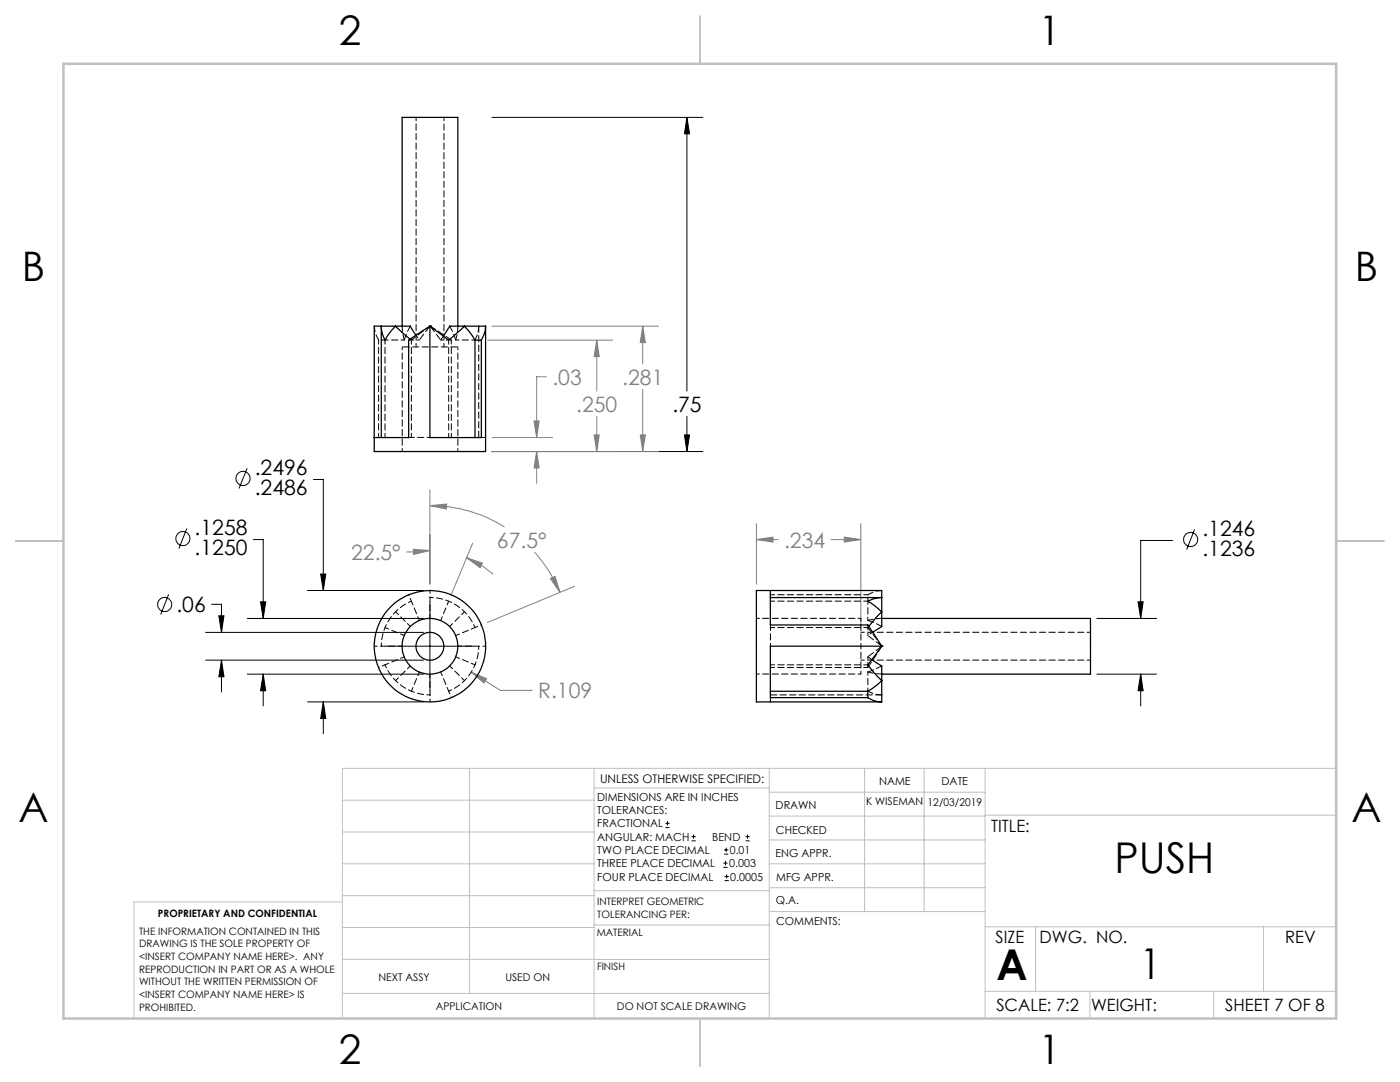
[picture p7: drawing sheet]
<svg xmlns="http://www.w3.org/2000/svg" width="279mm" height="216mm" viewBox="0 0 279 216" stroke-linecap="round" stroke-linejoin="round" font-family="sans-serif">
<g fill="none" stroke="#000" stroke-width=".2">
<path d="M98.2 23.4h42.1M137.1 23.4l.5 3.3h-1zM137.1 23.4v54.6M49.3 93.5l-1.6 4M62.5 95.7h2v22.1M98.2 90.1h42.1M136.6 86.8h1l-.5 3.3zM137.1 83.1v7M33.7 118.6l-1.6 4M37.3 105.4l-1.6 4.1M50.6 107.7h1.9v15.7M61.3 117.8h23.2"/>
<path d="M64 114.5h1l-.5 3.3zM234 107.8h-6.4v15.6M238.4 105.6l-1.6 4.1M41 131.7h43.5M41 126.2h43.5M42.2 120.6h2v5.6M43.7 122.9h1l-.5 3.3zM44.2 131.7l.5 3.3h-1zM44.2 131.7v6.4M49.4 134.5h35.1M49.4 123.4h35.1M52 120.1h1l-.5 3.3z"/>
<path d="M52.5 134.5l.5 3.3h-1zM52.5 134.5v6.4M76.9 128.9h17.8M85.8 120.1v17.7M218.9 134.5h11.9M218.9 123.4h11.9M227.1 120.1h1l-.5 3.3zM227.6 134.5l.5 3.3h-1zM227.6 134.5v6.4M61.3 140.1h23.2M64.5 140.1l.5 3.3h-1zM64.5 140.1v6.3"/>
<path d="M132.8 165.1h.8M132.8 164.3h.8M133.2 163.9v.8M138 167.8h.9M138 166.9h.9M138.4 166.5v.9M144.4 173.1h.8M144.4 172.2h.8M144.5 170.4h.8M144.5 169.6h.8M144.6 175.7h.9M144.6 174.9h.9"/>
<path d="M144.8 171.8v.8M144.9 169.2v.8M145 174.5v.8M148.8 167.8h.8M148.8 166.9h.8M149.2 166.5v.9"/>
<circle cx="48.5" cy="95.5" r="1.41"/>
<circle cx="36.5" cy="107.5" r="1.41"/>
<circle cx="237.6" cy="107.6" r="1.41"/>
<circle cx="32.9" cy="120.6" r="1.41"/>
</g>
<g fill="none" stroke="#808080" stroke-width=".2">
<path d="M97.3 67.9h25M98.2 65.1h33.2M109 75.2h-1.9v12.1M119.1 67.9l.5 3.3h-1zM119.1 67.9v10.1M128.3 65.1l.5 3.3h-1zM128.3 65.1v7.5M128.3 77.7v12.4M85.8 97.7v18.9M98.2 87.3h12.1M98.2 90.1h33.2M106.6 84h1l-.5 3.3z"/>
<path d="M107.1 90.1l.5 3.3h-1zM107.1 90.1v6.3M118.6 86.8h1l-.5 3.3zM119.1 83.1v7M127.8 86.8h1l-.5 3.3zM82.5 109.6l3.3 .3-3.3 .7zM85.8 109.9l-4.7 .2M85.8 100.9l3.3-.3v1zM85.8 100.9a27.3 27.3 0 0 1 14.9 4.3M93.1 111.3l3.2 1.1-.5 .9zM93.1 111.3a20.4 20.4 0 0 1 5.3 3.3M94.3 108.4l-4.3 10.4"/>
<path d="M106.7 110.2a27.7 27.7 0 0 1 5.1 8M109.9 115.5l.9-.5 1 3.2zM114.7 117l-17.4 7.2M151 107.7l3.3-.5v1zM151 104.5v12.1M151 107.7h4.3M165.8 107.7h6M168.5 107.2l3.3 .5-3.3 .5zM171.8 104.5v20.4M94.1 134.1l3 1.3-.5 .9zM94.1 134.1l5.8 3.7h6.3"/>
</g>
<g fill="none" stroke="#c0c0c0" stroke-width=".2">
<path d="M68.3 159.7h50.3M93.7 153.3v44.9M118.6 153.3v49.9M118.6 157.2h34.9M153.5 153.3v49.9M153.5 158.1h43.1M172.5 153.3v28.6M184.4 153.3v28.6M196.6 153.3v49.9M266.7 153.3h-198.4v49.9M68.3 178.7h50.3M68.3 172.4h50.3"/>
<path d="M68.3 166h50.3M68.3 180h-41.6v23.2M118.6 177.7h35M153.5 167.6h43.1M153.5 162.8h43.1M153.5 172.4h43.1M153.5 177.1h43.1M196.6 162.7h70.1M68.3 198.2h85.2M68.3 191.4l85.2 .1M68.3 185.1h50.3M118.6 184.6h35"/>
<path d="M153.6 181.9h43M196.6 197.8h70.1M196.6 184.9h70.1M206.7 184.9v12.9M217.5 197.8v5.4M242.2 197.8v5.4M252.2 184.9v12.9"/>
</g>
<path d="M139.7 3.2v9.5M3.1 107.9h9.6M266.7 107.9h9.5M139.7 203.2v9.6" fill="none" stroke="#c0c0c0" stroke-width=".25"/>
<path d="M12.7 12.7h254v190.5h-254z" fill="none" stroke="#c0c0c0" stroke-width=".5"/>
<path d="M64.5 140.1l.5 3.3h-1zM64 114.5h1l-.5 3.3zM44.2 131.7l.5 3.3h-1zM43.7 122.9h1l-.5 3.3zM52.5 134.5l.5 3.3h-1zM52 120.1h1l-.5 3.3zM137.1 23.4l.5 3.3h-1zM136.6 86.8h1l-.5 3.3zM227.6 134.5l.5 3.3h-1zM227.1 120.1h1l-.5 3.3z" fill="#000"/>
<path d="M93.1 111.3l3.2 1.1-.5 .9zM82.5 109.6l3.3 .3-3.3 .7zM109.9 115.5l.9-.5 1 3.2zM85.8 100.9l3.3-.3v1zM94.1 134.1l2.5 2.2 .5-.9zM106.6 84h1l-.5 3.3zM107.1 90.1l.5 3.3h-1zM119.1 67.9l.5 3.3h-1zM118.6 86.8h1l-.5 3.3zM128.3 65.1l.5 3.3h-1zM127.8 86.8h1l-.5 3.3zM168.5 107.2l3.3 .5-3.3 .5zM151 107.7l3.3-.5v1z" fill="#808080"/>
<g fill="none" stroke="#000" stroke-width=".25">
<path d="M80.3 65.1v-41.7h11.1v41.7M81.8 67.7l-2.9-2.6-1.3 1.5-.8 1.3a5.7 5.7 0 0 1-.7-2.8v22.2M85.8 65.1l-4.2 2.8v19.4h-6.9M85.8 65.1v22.2h10.3v-19.4M85.8 65.1l3.7 2.8 3.2-2.8 1.1 1.2 1 1.6M94.8 67.9v19.4M94.8 67.9h1.3M96.9 65.1l-.1 .9-.7 1.9M96.9 65.1v25h-22.2v-25h7.2l1.1 1.8M96.9 65.1h-7.2l-1.2 2M153.7 117.8v6.9h19.5l2.8 4.2M153.7 119.2h22.3a5.7 5.7 0 0 0-2.8 .8l1.2 .8 1.6 1.3-2.6 2.9"/>
<path d="M153.7 137.9h19.5M173.2 139.2l.9 .5 .9 .3 1 .1M173.2 137.9v1.3M174 131.7l2 1.2v7.2M174.2 126.2l1.8-1.2v-7.2h-25v22.3h25M176 128.9h-22.3v10.3h19.5M176 128.9l-2.8 3.8 2.8 3.1-1.3 1.1-1.5 1M176 123.4h41.6v11.1h-41.6"/>
<circle cx="85.8" cy="128.9" r="5.6"/>
<circle cx="85.8" cy="129" r="11.1"/>
<circle cx="85.8" cy="129" r="2.77"/>
</g>
<g fill="none" stroke="#000" stroke-width=".2" stroke-dasharray="1.3 .6" stroke-dashoffset=".7">
<path d="M80.3 69.2v20.9M85.8 87.3h-3.7M91.4 90.1v-20.9M82.1 120l-.5-1.3M85.8 117.8v1.4M74.7 128.9h1.4M76.8 132.7l-1.2 .5M89.5 137.9l.6 1.3M94.8 125.2l1.3-.5M96.9 128.9h-1.4M151 134.5h20.8M153.8 128.9v-3.7"/>
<path d="M171.8 128.9v-5.5M171.8 134.5v-5.6M171.8 123.4h-20.8M85.8 140.1v-1.4"/>
</g>
<g fill="none" stroke="#000" stroke-width=".2" stroke-dasharray="1.3 .6" stroke-dashoffset=".6">
<path d="M83 23.4v45.8M76.8 67.8h-1.2M80.7 67.8h-3.9M83 66.9l.7 .9M88.6 69.2v-45.8M91 67.8h3.8M85.8 119.2a9.7 9.7 0 0 1 9 6M173.2 120v-1.3M76.1 128.9a9.7 9.7 0 0 1 6-8.9M85.8 138.7a9.7 9.7 0 0 1-9-6M95.5 128.9a9.7 9.7 0 0 1-6 9M171.8 131.7h45.8"/>
<path d="M173.2 134.1v3.8M173.2 123.8v-3.8M174.2 126.1l-1 .7M217.6 126.2h-45.8"/>
</g>
<g fill="none" stroke="#000" stroke-width=".2" stroke-dasharray="1.3 .6" stroke-dashoffset=".5">
<path d="M87.9 67.8l.6-.8M80.3 128.9h-4.2M80.7 126.8l-3.9-1.6M80.7 131.1l-3.9 1.6M81.9 125l-3-2.9M81.9 132.9l-3 2.9M83.7 123.8l-1.6-3.8M83.7 134.1l-1.6 3.8M85.8 134.5v4.2M85.8 123.4v-4.2M87.9 134.1l1.6 3.8M87.9 123.8l1.6-3.8"/>
<path d="M89.7 132.9l3 2.9M89.7 125l3-2.9M91 131.1l3.8 1.6M91 126.8l3.8-1.6M91.4 128.9h4.1M173.2 131.1l.8 .5"/>
</g>
<path d="M83.7 67.8l2.1-2.7M85.8 65.1l2.1 2.7M91.4 69.2h-11.1M173.2 126.8l2.8 2.1M176 128.9l-2.8 2.2" fill="none" stroke="#000" stroke-width=".2" stroke-dasharray="1.3 .6" stroke-dashoffset="-.2"/>
<g fill="none" stroke="#000" stroke-width=".2" stroke-dasharray="1.3 .6">
<path d="M82.1 67.8h-.5M82.1 67.8l-.2-.2M85.8 65.1h.1M89.5 67.8h.6M90.1 67.8l-4.3-2.7M82.1 87.3h-.5M95.5 87.3v-22.2M153.8 125.2v-.5M153.8 138.7h22.2M173.2 125.2v-.5M173.2 133.2l2.8-4.3M173.2 125.2l.2-.2"/>
<path d="M173.2 132.7v.5M176 128.9h.1M176 123.4h.1"/>
</g>
<path d="M83.7 67.8h-1.6M87.9 67.8h1.6M173.2 126.8v-1.6M173.2 131.1v1.6" fill="none" stroke="#000" stroke-width=".2" stroke-dasharray="1.3 .6" stroke-dashoffset=".8"/>
<path d="M75.6 87.3v-19.5M76.8 87.3v-19.5M82.1 87.3v-19.5M89.5 87.3v-19.5M90.1 87.3v-19.5M96.9 87.3h-.8M153.8 118.7h19.4M153.8 120h19.4M153.8 133.2h19.4M153.8 125.2h19.4M153.8 132.7h19.4M153.8 140.1v-.9" fill="none" stroke="#000" stroke-width=".2" stroke-dasharray="1.3 .6" stroke-dashoffset=".4"/>
<path d="M75.6 67.8l-.8-1.8-.1-.9M80.7 67.8l1.2-2.7M89.7 65.1l1.3 2.7M94.8 67.8a5.9 5.9 0 0 0 .7-2.7M173.2 118.7l1.9-.8 .9-.1M173.2 123.8l2.8 1.2M173.2 137.9a5.9 5.9 0 0 0 2.8 .8M176 132.9l-2.8 1.2" fill="none" stroke="#000" stroke-width=".2" stroke-dasharray="1.3 .6" stroke-dashoffset=".1"/>
<path d="M80.3 65.1l.4 2.7M82.1 67.8l3.7-2.7M91 67.8l.4-2.7M173.2 134.1l2.8 .4M173.2 125.2l2.8 3.7M176 123.4l-2.8 .4" fill="none" stroke="#000" stroke-width=".2" stroke-dasharray="1.3 .6" stroke-dashoffset=".2"/>
<g font-size="8.5">
<text x="222.4" y="174.2">PUSH</text>
<text x="198.9" y="195.5">A</text>
<text x="227.5" y="195.4">1</text>
</g>
<g font-size="8.1">
<text x="67.6" y="8.9">2</text>
<text x="207.3" y="8.9">1</text>
<text x="4.4" y="56.2">B</text>
<text x="270.4" y="56.2">B</text>
<text x="3.7" y="164.1">A</text>
<text x="269.7" y="164.1">A</text>
<text x="67.6" y="212.4">2</text>
<text x="207.3" y="212.4">1</text>
</g>
<g font-size="4.2" fill="#808080">
<text x="110.2" y="76.8">.03</text>
<text x="124.2" y="76.8">.281</text>
<text x="115" y="82.1">.250</text>
<text x="70.1" y="111.7">22.5°</text>
<text x="99.2" y="109.2">67.5°</text>
<text x="156.5" y="109.2">.234</text>
<text x="107.4" y="139.3">R.109</text>
</g>
<g font-size="4.2">
<text x="134.2" y="82.1">.75</text>
<text x="50.8" y="94.7">.2496</text>
<text x="50.8" y="98.8">.2486</text>
<text x="38.8" y="106.7">.1258</text>
<text x="240" y="106.9">.1246</text>
<text x="38.8" y="110.8">.1250</text>
<text x="240" y="111">.1236</text>
<text x="35.2" y="122.2">.06</text>
</g>
<g font-size="3.4">
<text x="197.8" y="166">TITLE:</text>
<text x="198.7" y="188.1">SIZE</text>
<text x="207.5" y="188.1">DWG. NO.</text>
<text x="256.5" y="188.2">REV</text>
<text x="198.8" y="201.7">SCALE: 7:2</text>
<text x="217.7" y="201.8">WEIGHT:</text>
<text x="244.5" y="201.7">SHEET 7 OF 8</text>
</g>
<text font-size="2.4" x="119.8" y="156.2">UNLESS OTHERWISE SPECIFIED:</text>
<g font-size="2.2">
<text x="119.2" y="159.8">DIMENSIONS ARE IN INCHES</text>
<text x="154.8" y="161.4">DRAWN</text>
<text x="175.4" y="156.6">NAME</text>
<text x="187.9" y="156.7">DATE</text>
<text x="119.2" y="162.4">TOLERANCES:</text>
<text x="119.2" y="165.1">FRACTIONAL</text>
<text x="119.2" y="167.8">ANGULAR: MACH</text>
<text x="142.2" y="167.8">BEND</text>
<text x="154.9" y="166.3">CHECKED</text>
<text x="119.2" y="173.1">THREE PLACE DECIMAL</text>
<text x="119.2" y="170.4">TWO PLACE DECIMAL</text>
<text x="145.5" y="173.1">0.003</text>
<text x="145.7" y="170.4">0.01</text>
<text x="154.8" y="171">ENG APPR.</text>
<text x="119.2" y="175.7">FOUR PLACE DECIMAL</text>
<text x="145.8" y="175.7">0.0005</text>
<text x="154.9" y="175.7">MFG APPR.</text>
<text x="154.9" y="180.4">Q.A.</text>
<text x="154.9" y="184.6">COMMENTS:</text>
</g>
<g font-size="2.1">
<text x="172.9" y="160.6">K WISEMAN</text>
<text x="185.1" y="160.7">12/03/2019</text>
<text x="75.5" y="195.7">NEXT ASSY</text>
<text x="100.9" y="195.7">USED ON</text>
<text x="86.9" y="201.5">APPLICATION</text>
<text x="123.1" y="201.6">DO NOT SCALE DRAWING</text>
</g>
<g font-size="2">
<text x="31.5" y="182.9">PROPRIETARY AND CONFIDENTIAL</text>
<text x="119.2" y="180.6">INTERPRET GEOMETRIC</text>
<text x="119.2" y="183.1">TOLERANCING PER:</text>
<text x="27.8" y="186.5">THE INFORMATION CONTAINED IN THIS</text>
<text x="27.8" y="189">DRAWING IS THE SOLE PROPERTY OF</text>
<text x="27.8" y="191.6">&lt;INSERT COMPANY NAME HERE&gt;. ANY</text>
<text x="119.1" y="186.7">MATERIAL</text>
<text x="27.8" y="194.1">REPRODUCTION IN PART OR AS A WHOLE</text>
<text x="27.8" y="196.6">WITHOUT THE WRITTEN PERMISSION OF</text>
<text x="119.1" y="193.5">FINISH</text>
<text x="27.8" y="199.1">&lt;INSERT COMPANY NAME HERE&gt; IS</text>
<text x="27.8" y="201.7">PROHIBITED.</text>
</g>
</svg>
